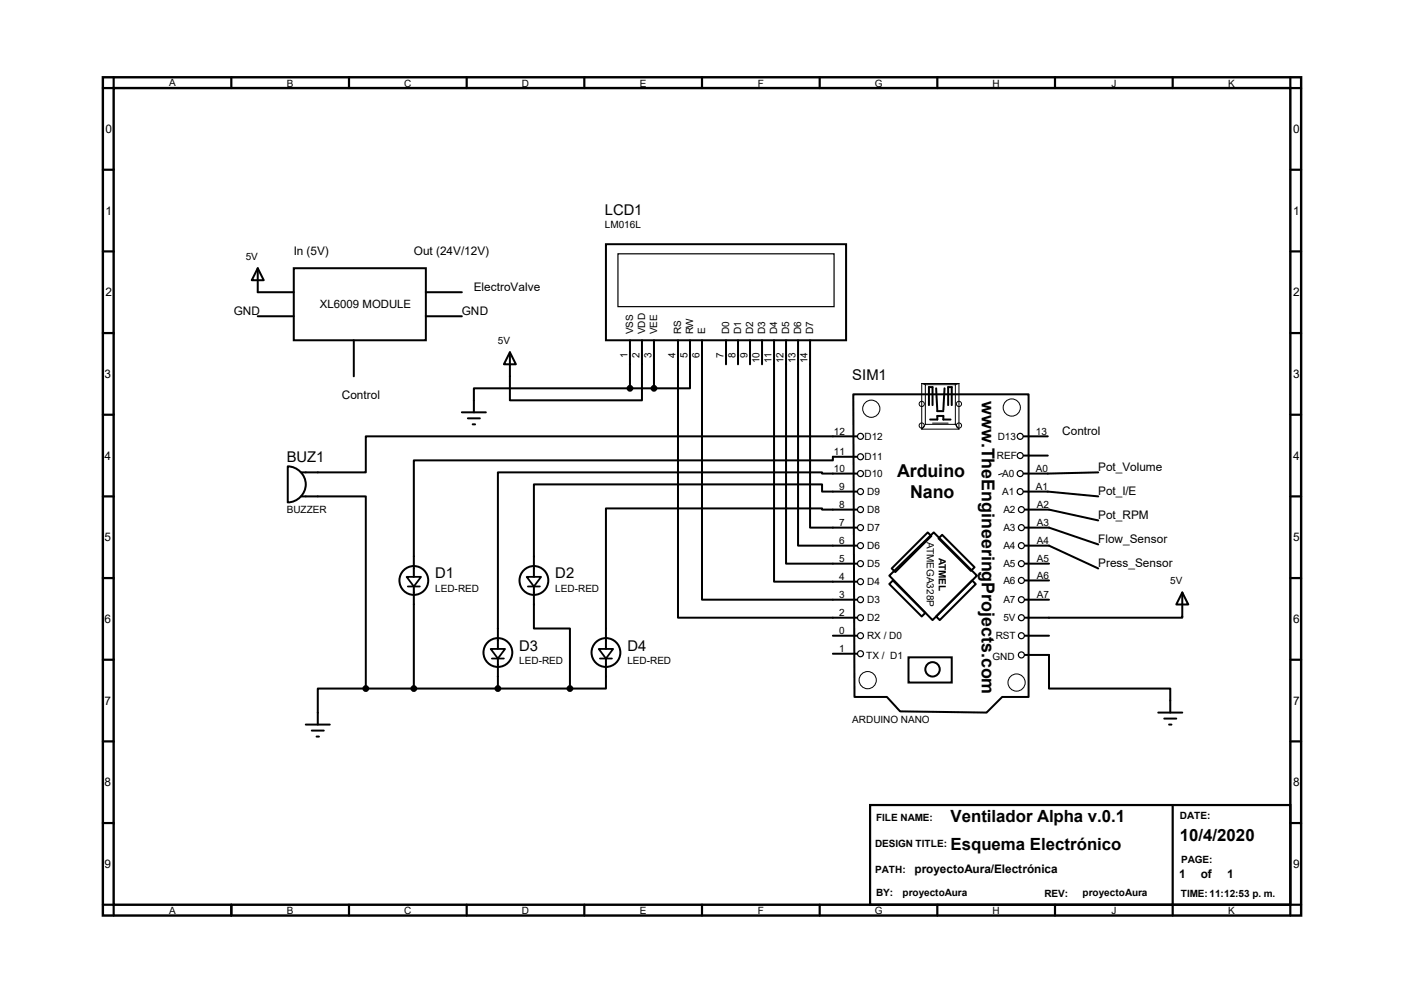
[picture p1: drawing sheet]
<svg xmlns="http://www.w3.org/2000/svg" width="297mm" height="210mm" viewBox="0 0 297 210" stroke-linecap="round" stroke-linejoin="round" font-family="sans-serif">
<path d="M21.8 16.3h253.5v177.3h-253.5zM24 18.6h249v172.7h-249z" fill="none" stroke="#000" stroke-width=".51"/>
<g fill="none" stroke="#000" stroke-width=".47">
<path d="M24 16.3v2.3h-2.2M48.9 16.3v2.3M73.8 16.3v2.3M98.7 16.3v2.3M123.6 16.3v2.3M148.5 16.3v2.3M173.4 16.3v2.3M198.3 16.3v2.3M223.2 16.3v2.3M248.1 16.3v2.3M273 16.3v2.3h2.3M21.8 35.9h2.2"/>
<path d="M273 35.9h2.3M21.8 53.2h2.2M273 53.2h2.3M21.8 70.4h2.2M273 70.4h2.3M21.8 87.7h2.2M273 87.7h2.3M21.8 105h2.2M273 105h2.3M21.8 122.3h2.2M21.8 139.5h2.2M273 122.3h2.3"/>
<path d="M273 139.5h2.3M21.8 156.8h2.2M273 156.8h2.3M21.8 174.1h2.2M184.1 170.3h88.9v21h-88.9zM248.1 170.3v23.3M273 174.1h2.3M21.8 191.3h2.2v2.3M48.9 191.3v2.3M73.8 191.3v2.3M98.7 191.3v2.3M123.6 191.3v2.3"/>
<path d="M148.5 191.3v2.3M173.4 191.3v2.3M198.3 191.3v2.3M223.2 191.3v2.3M275.3 191.3h-2.3v2.3"/>
</g>
<g fill="none" stroke="#000" stroke-width=".42">
<path d="M54.5 56.7l1.3 2.6h-2.5zM54.5 56.7v5.1h7.6M62.1 56.7h28v15.3h-28zM128.2 51.6h50.8v20.4h-50.8zM54.5 66.9h7.6M74.8 72v7.6M90.1 61.8h7.6M90.1 66.9h7.6M107.9 74.5l1.2 2.5h-2.5zM133.3 72v10.1M135.8 72v12.7h-27.9v-10.2M138.3 72v10.1"/>
<path d="M143.4 72v58.6h37.9M146 72v10.1h-7.7M148.5 72v54.8h32.8M153.6 72v5M156.1 72v5M158.7 72v5M161.2 72v5M163.7 72v51h17.6M166.3 72v47.2h15M168.8 72v43.4h12.5M171.4 72v39.6h9.9M60.9 98.6a3.8 3.8 0 0 1 3.8 3.8 3.8 3.8 0 0 1-3.8 3.9z"/>
<path d="M97.7 87.2h5.1M99 88.5h2.5M100 89.7h.5M133.3 82.1h-33.1v5.1M133.3 82.1h5M180.5 83.4h37.1v64h-5.6l-3.3 3.3-18.3-.2-2.8-3.1h-6.8zM181.3 96.6h-5.1v.8h-88.7v24.6M181.3 92.3h-103.9v7.6h-13.7M196.5 85.7v-3.8h.8v3.8M196.8 88.7h1.5v-.7h1.3v.7h1.5M198 82.1l.3 4.9h1.3M199.8 82.1l-.2 4.6"/>
<path d="M200.6 85.7v-3.8h.7v3.8M216.6 92.3h5.1M216.6 96.4h5.1M232.3 99.9l-15.7 .3M63.7 105h13.7v40.6M181.3 104h-7.4v-1.6h-61v19.6M181.3 100.2h-7.4v-.3h-68.6v37.3M181.3 107.8h-7.4v-.3h-45.7v29.7M198.5 113.9l.8-.8 6.9 6.9-.8 .7zM216.6 104h5.1l10.6 1M216.8 119.2h5.1M216.8 115.4h5.1l10.4 4.8"/>
<path d="M216.8 111.6h5.1l10.4 3.5M216.8 107.8h5.1l10.4 2.3M87.5 124v21.6M105.3 139.3v6.3M112.9 124v8.9h7.7v12.7M128.2 139.3v6.3h-7.6M176.2 134.5h5.1M176.2 138.3h5.1M188.1 121.8l9.4-9.2 9.2 9.2-9.4 9.3zM188.1 123.5l.8-.7 6.8 6.8-.7 .8zM188.6 120.2l7.7-7.6 .7 .8-7.6 7.6zM192.2 139h9.1v5.4h-9.1z"/>
<path d="M198 130.4l7.7-7.6 .7 .7-7.6 7.6zM216.8 138.5h5.1v7.1h25.7v5.1M216.8 134.5h5.1M216.8 126.8h5.1M216.8 122.8h5.1M250.1 125.3l1.3 2.5h-2.6zM250.1 125.3v5.3h-33.3M64.7 153.2h5.1M66 154.5h2.5M67 155.8h.5M77.4 145.6h-10.2v7.6M77.4 145.6h43.2"/>
<path d="M245 150.7h5.1M246.3 152h2.5M247.3 153.2h.5"/>
<circle cx="87.5" cy="122.8" r="3"/>
<circle cx="105.3" cy="138" r="3"/>
<circle cx="112.9" cy="122.8" r="3"/>
<circle cx="128.2" cy="138" r="3"/>
<circle cx="197.3" cy="141.6" r="1.52"/>
</g>
<g fill="none" stroke="#000" stroke-width=".25">
<path d="M130.7 53.7h45.7v11.2h-45.7z"/>
<circle cx="182" cy="96.6" r=".64"/>
<circle cx="182" cy="92.3" r=".64"/>
<circle cx="215.8" cy="92.3" r=".64"/>
<circle cx="215.8" cy="96.4" r=".64"/>
<circle cx="182" cy="115.4" r=".64"/>
<circle cx="182" cy="100.2" r=".64"/>
<circle cx="182" cy="104" r=".64"/>
<circle cx="182" cy="111.6" r=".64"/>
<circle cx="182" cy="107.8" r=".64"/>
<circle cx="182" cy="119.2" r=".64"/>
<circle cx="215.8" cy="100.2" r=".64"/>
<circle cx="215.8" cy="104" r=".64"/>
<circle cx="216.1" cy="111.6" r=".64"/>
<circle cx="216.1" cy="119.2" r=".64"/>
<circle cx="216.1" cy="107.8" r=".64"/>
<circle cx="216.1" cy="115.4" r=".64"/>
<circle cx="182" cy="126.8" r=".64"/>
<circle cx="182" cy="130.6" r=".64"/>
<circle cx="182" cy="134.5" r=".64"/>
<circle cx="182" cy="138.3" r=".64"/>
<circle cx="182" cy="123" r=".64"/>
<circle cx="216.1" cy="126.8" r=".64"/>
<circle cx="216.1" cy="134.5" r=".64"/>
<circle cx="216.1" cy="122.8" r=".64"/>
<circle cx="216.1" cy="130.6" r=".64"/>
<circle cx="216.1" cy="138.5" r=".64"/>
</g>
<g fill="none" stroke="#000" stroke-width=".21">
<path d="M195 81.1h7.9v9.7h-7.9zM195 81.1l.7 .3M195.7 81.4h6.4v8.3h-6.4zM195.7 89.7l-.7 1.1M197.3 89.5h3.3M202.1 89.7l.8 1.1M202.9 81.1l-.8 .3M212 100.2l-.8 .2"/>
<circle cx="184.3" cy="86.4" r="1.82"/>
<circle cx="195" cy="90" r=".55"/>
<circle cx="195" cy="85.4" r=".55"/>
<circle cx="202.9" cy="90" r=".55"/>
<circle cx="202.9" cy="85.4" r=".55"/>
<circle cx="214" cy="86.2" r="1.82"/>
<circle cx="183.6" cy="143.8" r="1.82"/>
<circle cx="215.1" cy="144.4" r="1.82"/>
</g>
<g fill="#000" stroke="#000" stroke-width=".42">
<circle cx="133.3" cy="82.1" r=".51"/>
<circle cx="138.3" cy="82.1" r=".51"/>
<circle cx="77.4" cy="145.6" r=".51"/>
<circle cx="87.5" cy="145.6" r=".51"/>
<circle cx="105.3" cy="145.6" r=".51"/>
<circle cx="120.6" cy="145.6" r=".51"/>
</g>
<path d="M86 122h3.1l-1.6 2zM86.3 124h2.5M103.8 137.2h3l-1.5 2.1zM104.1 139.3h2.5M111.4 122h3.1l-1.6 2zM111.7 124h2.5M126.7 137.2h3l-1.5 2.1zM126.9 139.3h2.6" fill="none" stroke="#000" stroke-width=".38"/>
<g font-size="3.8">
<text x="207.7" y="84.9" transform="rotate(90 207.7 84.9)">www.TheEngineeringProjects.com</text>
<text x="189.8" y="100.8">Arduino</text>
<text x="192.5" y="105.4">Nano</text>
</g>
<g font-size="3.6">
<text x="201.1" y="173.9">Ventilador Alpha v.0.1</text>
<text x="201.1" y="179.7">Esquema Electrónico</text>
<text x="249.6" y="178">10/4/2020</text>
</g>
<g font-size="3.1">
<text x="128" y="45.4">LCD1</text>
<text x="180.3" y="80.3">SIM1</text>
<text x="60.7" y="97.7">BUZ1</text>
<text x="92.1" y="122.3">D1</text>
<text x="117.5" y="122.3">D2</text>
<text x="109.9" y="137.6">D3</text>
<text x="132.7" y="137.6">D4</text>
</g>
<g font-size="2.5">
<text x="22.4" y="28.2">0</text>
<text x="273.6" y="28.2">0</text>
<text x="22.4" y="45.4">1</text>
<text x="273.6" y="45.4">1</text>
<text x="62.1" y="53.9">In (5V)</text>
<text x="87.5" y="53.9">Out (24V/12V)</text>
<text x="22.4" y="62.7">2</text>
<text x="100.2" y="61.6">ElectroValve</text>
<text x="273.6" y="62.7">2</text>
<text x="49.4" y="66.6">GND</text>
<text x="97.7" y="66.6">GND</text>
<text x="22.1" y="80">3</text>
<text x="273.6" y="80">3</text>
<text x="72.3" y="84.4">Control</text>
<text x="224.7" y="92">Control</text>
<text x="22.1" y="97.2">4</text>
<text x="232.3" y="99.7">Pot_Volume</text>
<text x="273.6" y="97.2">4</text>
<text x="232.3" y="104.7">Pot_I/E</text>
<text x="232.3" y="109.8">Pot_RPM</text>
<text x="22.1" y="114.5">5</text>
<text x="232.3" y="120">Press_Sensor</text>
<text x="232.3" y="114.9">Flow_Sensor</text>
<text x="273.6" y="114.5">5</text>
<text x="22.1" y="131.8">6</text>
<text x="273.6" y="131.8">6</text>
<text x="22.1" y="149.1">7</text>
<text x="273.6" y="149.1">7</text>
<text x="22.1" y="166.3">8</text>
<text x="273.6" y="166.3">8</text>
<text x="22.1" y="183.6">9</text>
<text x="193.5" y="184.7">proyectoAura/Electrónica</text>
<text x="249.4" y="185.7">1</text>
<text x="254" y="185.7">of</text>
<text x="259.6" y="185.7">1</text>
<text x="273.6" y="183.6">9</text>
</g>
<text font-size="2.4" x="67.7" y="65.2">XL6009 MODULE</text>
<g font-size="2.1">
<text x="35.8" y="18.1">A</text>
<text x="60.7" y="18.4">B</text>
<text x="85.5" y="18.4">C</text>
<text x="110.4" y="18.4">D</text>
<text x="135.3" y="18.4">E</text>
<text x="160.3" y="18.4">F</text>
<text x="185" y="18.4">G</text>
<text x="210" y="18.4">H</text>
<text x="235.1" y="18.4">J</text>
<text x="259.8" y="18.4">K</text>
<text x="128" y="48.3">LM016L</text>
<text x="52" y="54.9">5V</text>
<text x="133.9" y="70.7" transform="rotate(-90 133.9 70.7)">VSS</text>
<text x="136.5" y="70.7" transform="rotate(-90 136.5 70.7)">VDD</text>
<text x="139" y="70.7" transform="rotate(-90 139 70.7)">VEE</text>
<text x="144.1" y="70.7" transform="rotate(-90 144.1 70.7)">RS</text>
<text x="146.6" y="70.7" transform="rotate(-90 146.6 70.7)">RW</text>
<text x="149.2" y="70.7" transform="rotate(-90 149.2 70.7)">E</text>
<text x="154.3" y="70.7" transform="rotate(-90 154.3 70.7)">D0</text>
<text x="156.8" y="70.7" transform="rotate(-90 156.8 70.7)">D1</text>
<text x="159.3" y="70.7" transform="rotate(-90 159.3 70.7)">D2</text>
<text x="161.9" y="70.7" transform="rotate(-90 161.9 70.7)">D3</text>
<text x="164.4" y="70.7" transform="rotate(-90 164.4 70.7)">D4</text>
<text x="167" y="70.7" transform="rotate(-90 167 70.7)">D5</text>
<text x="169.5" y="70.7" transform="rotate(-90 169.5 70.7)">D6</text>
<text x="172" y="70.7" transform="rotate(-90 172 70.7)">D7</text>
<text x="105.3" y="72.7">5V</text>
<text x="132.8" y="75.7" transform="rotate(-90 132.8 75.7)">1</text>
<text x="135.3" y="75.7" transform="rotate(-90 135.3 75.7)">2</text>
<text x="137.8" y="75.7" transform="rotate(-90 137.8 75.7)">3</text>
<text x="142.9" y="75.7" transform="rotate(-90 142.9 75.7)">4</text>
<text x="145.5" y="75.7" transform="rotate(-90 145.5 75.7)">5</text>
<text x="148" y="75.7" transform="rotate(-90 148 75.7)">6</text>
<text x="153.1" y="75.7" transform="rotate(-90 153.1 75.7)">7</text>
<text x="155.6" y="75.7" transform="rotate(-90 155.6 75.7)">8</text>
<text x="158.2" y="75.7" transform="rotate(-90 158.2 75.7)">9</text>
<text x="160.7" y="76.8" transform="rotate(-90 160.7 76.8)">10</text>
<text x="163.2" y="76.7" transform="rotate(-90 163.2 76.7)">11</text>
<text x="165.8" y="76.8" transform="rotate(-90 165.8 76.8)">12</text>
<text x="168.3" y="76.8" transform="rotate(-90 168.3 76.8)">13</text>
<text x="170.9" y="76.8" transform="rotate(-90 170.9 76.8)">14</text>
<text x="176.4" y="91.9">12</text>
<text x="182.9" y="93">D12</text>
<text x="211.1" y="93">D13</text>
<text x="219.1" y="91.9">13</text>
<text x="176.4" y="99.8">10</text>
<text x="176.4" y="96.2">11</text>
<text x="182.9" y="97.4">D11</text>
<text x="182.9" y="100.9">D10</text>
<text x="210.9" y="97.1">REF</text>
<text x="212" y="100.9">A0</text>
<text x="219.1" y="99.8">A0</text>
<text x="177.5" y="107.4">8</text>
<text x="177.5" y="103.6">9</text>
<text x="183.5" y="104.7">D9</text>
<text x="212" y="104.7">A1</text>
<text x="219.1" y="103.6">A1</text>
<text x="219.4" y="107.4">A2</text>
<text x="60.7" y="108.4">BUZZER</text>
<text x="177.5" y="111.2">7</text>
<text x="183.5" y="108.5">D8</text>
<text x="183.5" y="112.4">D7</text>
<text x="212.3" y="112.4">A3</text>
<text x="212.3" y="108.5">A2</text>
<text x="219.4" y="111.2">A3</text>
<text x="177.5" y="118.8">5</text>
<text x="177.5" y="115">6</text>
<text x="183.5" y="116.2">D6</text>
<text x="183.5" y="120">D5</text>
<text x="196.1" y="114.7" transform="rotate(90 196.1 114.7)">ATMEGA328P</text>
<text x="198.6" y="117.9" transform="rotate(90 198.6 117.9)">ATMEL</text>
<text x="212.3" y="120">A5</text>
<text x="212.3" y="116.2">A4</text>
<text x="219.4" y="118.8">A5</text>
<text x="219.4" y="115">A4</text>
<text x="92.1" y="125.3">LED-RED</text>
<text x="117.5" y="125.3">LED-RED</text>
<text x="177.5" y="122.6">4</text>
<text x="183.5" y="123.8">D4</text>
<text x="212.3" y="123.5">A6</text>
<text x="219.4" y="122.4">A6</text>
<text x="247.6" y="123.5">5V</text>
<text x="177.5" y="130.3">2</text>
<text x="177.5" y="126.4">3</text>
<text x="183.5" y="127.6">D3</text>
<text x="183.5" y="131.4">D2</text>
<text x="212.3" y="131.4">5V</text>
<text x="212.3" y="127.6">A7</text>
<text x="219.4" y="126.4">A7</text>
<text x="177.5" y="134.1">0</text>
<text x="177.5" y="137.9">1</text>
<text x="183.4" y="135.2">RX / D0</text>
<text x="210.7" y="135.2">RST</text>
<text x="109.9" y="140.5">LED-RED</text>
<text x="132.7" y="140.5">LED-RED</text>
<text x="183.3" y="139.3">TX / D1</text>
<text x="209.9" y="139.5">GND</text>
<text x="180.3" y="152.9">ARDUINO NANO</text>
<text x="185.3" y="173.7">FILE NAME:</text>
<text x="249.6" y="173.2">DATE:</text>
<text x="185.1" y="179.2">DESIGN TITLE:</text>
<text x="185.2" y="184.5">PATH:</text>
<text x="249.9" y="182.6">PAGE:</text>
<text x="185.3" y="189.5">BY:</text>
<text x="190.9" y="189.5">proyectoAura</text>
<text x="220.9" y="189.6">REV:</text>
<text x="229" y="189.5">proyectoAura</text>
<text x="249.8" y="189.6">TIME:11:12:53 p. m.</text>
<text x="35.8" y="193.4">A</text>
<text x="60.7" y="193.4">B</text>
<text x="85.5" y="193.4">C</text>
<text x="110.4" y="193.4">D</text>
<text x="135.3" y="193.4">E</text>
<text x="160.3" y="193.4">F</text>
<text x="185" y="193.4">G</text>
<text x="210" y="193.4">H</text>
<text x="235.1" y="193.4">J</text>
<text x="259.8" y="193.4">K</text>
</g>
</svg>
